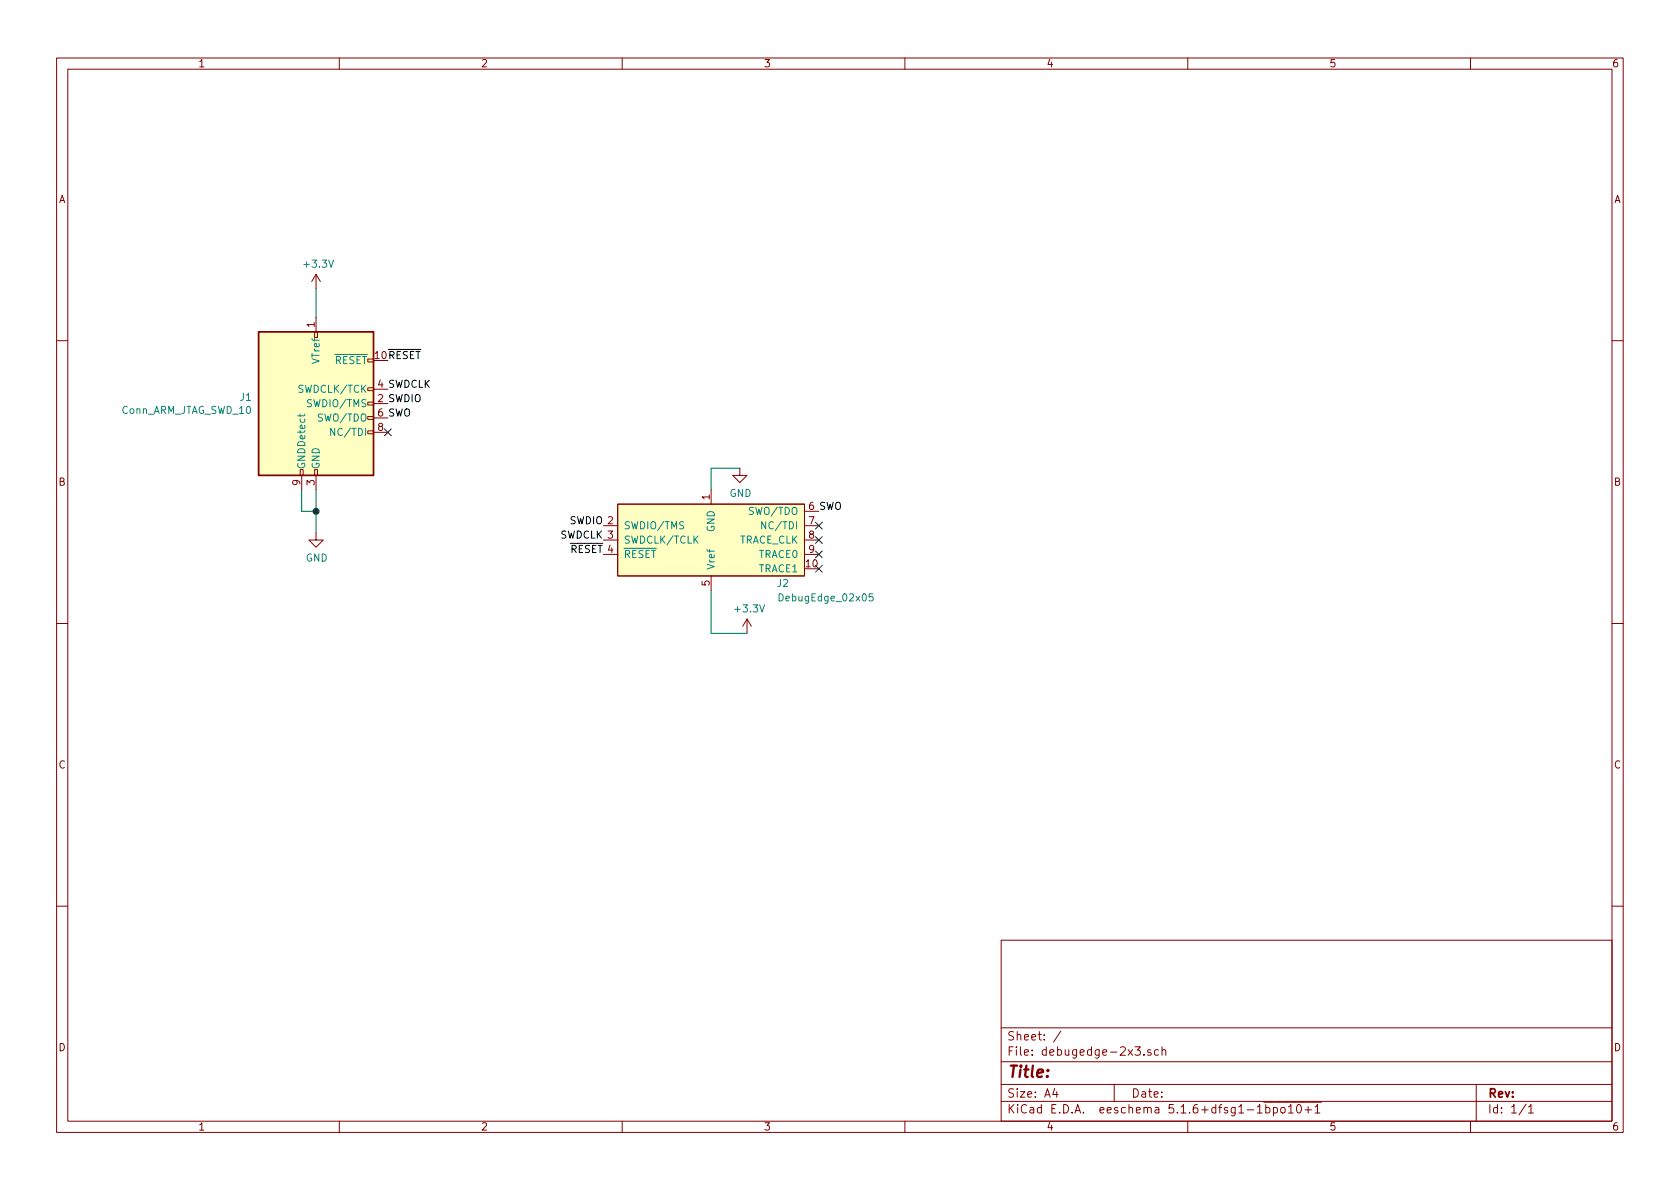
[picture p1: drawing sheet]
EESchema Schematic File Version 4
EELAYER 30 0
EELAYER END
$Descr A4 11693 8268
encoding utf-8
Sheet 1 1
Title ""
Date ""
Rev ""
Comp ""
Comment1 ""
Comment2 ""
Comment3 ""
Comment4 ""
$EndDescr
$Comp
L Connector:Conn_ARM_JTAG_SWD_10 J1
U 1 1
P 2200 2800
F 0 "J1" H 1757 2846 50  0000 R CNN
F 1 "Conn_ARM_JTAG_SWD_10" H 1757 2755 50  0000 R CNN
F 2 "kicadlib:ARM_10_PIN" H 2250 2250 50  0001 L TNN
F 3 "http://infocenter.arm.com/help/topic/com.arm.doc.faqs/attached/13634/cortex_debug_connectors.pdf" V 1850 1550 50  0001 C CNN
	1    2200 2800
	1    0    0    -1  
$EndComp
$Comp
L power:GND #PWR0101
U 1 1
P 5150 3250
F 0 "#PWR0101" H 5150 3000 50  0001 C CNN
F 1 "GND" H 5155 3077 50  0000 C CNN
F 2 "" H 5150 3250 50  0001 C CNN
F 3 "" H 5150 3250 50  0001 C CNN
	1    5150 3250
	1    0    0    -1  
$EndComp
$Comp
L power:GND #PWR0102
U 1 1
P 2200 3700
F 0 "#PWR0102" H 2200 3450 50  0001 C CNN
F 1 "GND" H 2205 3527 50  0000 C CNN
F 2 "" H 2200 3700 50  0001 C CNN
F 3 "" H 2200 3700 50  0001 C CNN
	1    2200 3700
	1    0    0    -1  
$EndComp
Wire Wire Line
	2200 3700 2200 3550
Wire Wire Line
	2100 3400 2100 3550
Wire Wire Line
	2100 3550 2200 3550
Connection ~ 2200 3550
Wire Wire Line
	2200 3550 2200 3400
$Comp
L power:+3.3V #PWR0103
U 1 1
P 2200 2000
F 0 "#PWR0103" H 2200 1850 50  0001 C CNN
F 1 "+3.3V" H 2215 2173 50  0000 C CNN
F 2 "" H 2200 2000 50  0001 C CNN
F 3 "" H 2200 2000 50  0001 C CNN
	1    2200 2000
	1    0    0    -1  
$EndComp
Wire Wire Line
	2200 2000 2200 2200
$Comp
L power:+3.3V #PWR0104
U 1 1
P 5200 4400
F 0 "#PWR0104" H 5200 4250 50  0001 C CNN
F 1 "+3.3V" H 5215 4573 50  0000 C CNN
F 2 "" H 5200 4400 50  0001 C CNN
F 3 "" H 5200 4400 50  0001 C CNN
	1    5200 4400
	1    0    0    -1  
$EndComp
Text Label 2700 2500 0    50   ~ 0
~RESET
Text Label 4200 3850 2    50   ~ 0
~RESET
Text Label 4200 3650 2    50   ~ 0
SWDIO
Text Label 2700 2800 0    50   ~ 0
SWDIO
Text Label 2700 2700 0    50   ~ 0
SWDCLK
Text Label 2700 2900 0    50   ~ 0
SWO
Text Label 5700 3550 0    50   ~ 0
SWO
Text Label 4200 3750 2    50   ~ 0
SWDCLK
NoConn ~ 2700 3000
$Comp
L Connector_DebugEdge:DebugEdge_02x05 J2
U 1 1
P 4950 3750
F 0 "J2" H 5450 3450 50  0000 C CNN
F 1 "DebugEdge_02x05" H 5750 3350 50  0000 C CNN
F 2 "Connector_DebugEdge:DebugEdge_2x05_Host" H 4950 4150 50  0001 C CNN
F 3 "" H 4950 4150 50  0001 C CNN
	1    4950 3750
	1    0    0    -1  
$EndComp
NoConn ~ 5700 3650
NoConn ~ 5700 3750
NoConn ~ 5700 3850
NoConn ~ 5700 3950
Wire Wire Line
	4950 4100 4950 4400
Wire Wire Line
	4950 4400 5200 4400
Wire Wire Line
	5150 3250 4950 3250
Wire Wire Line
	4950 3250 4950 3400
$EndSCHEMATC
